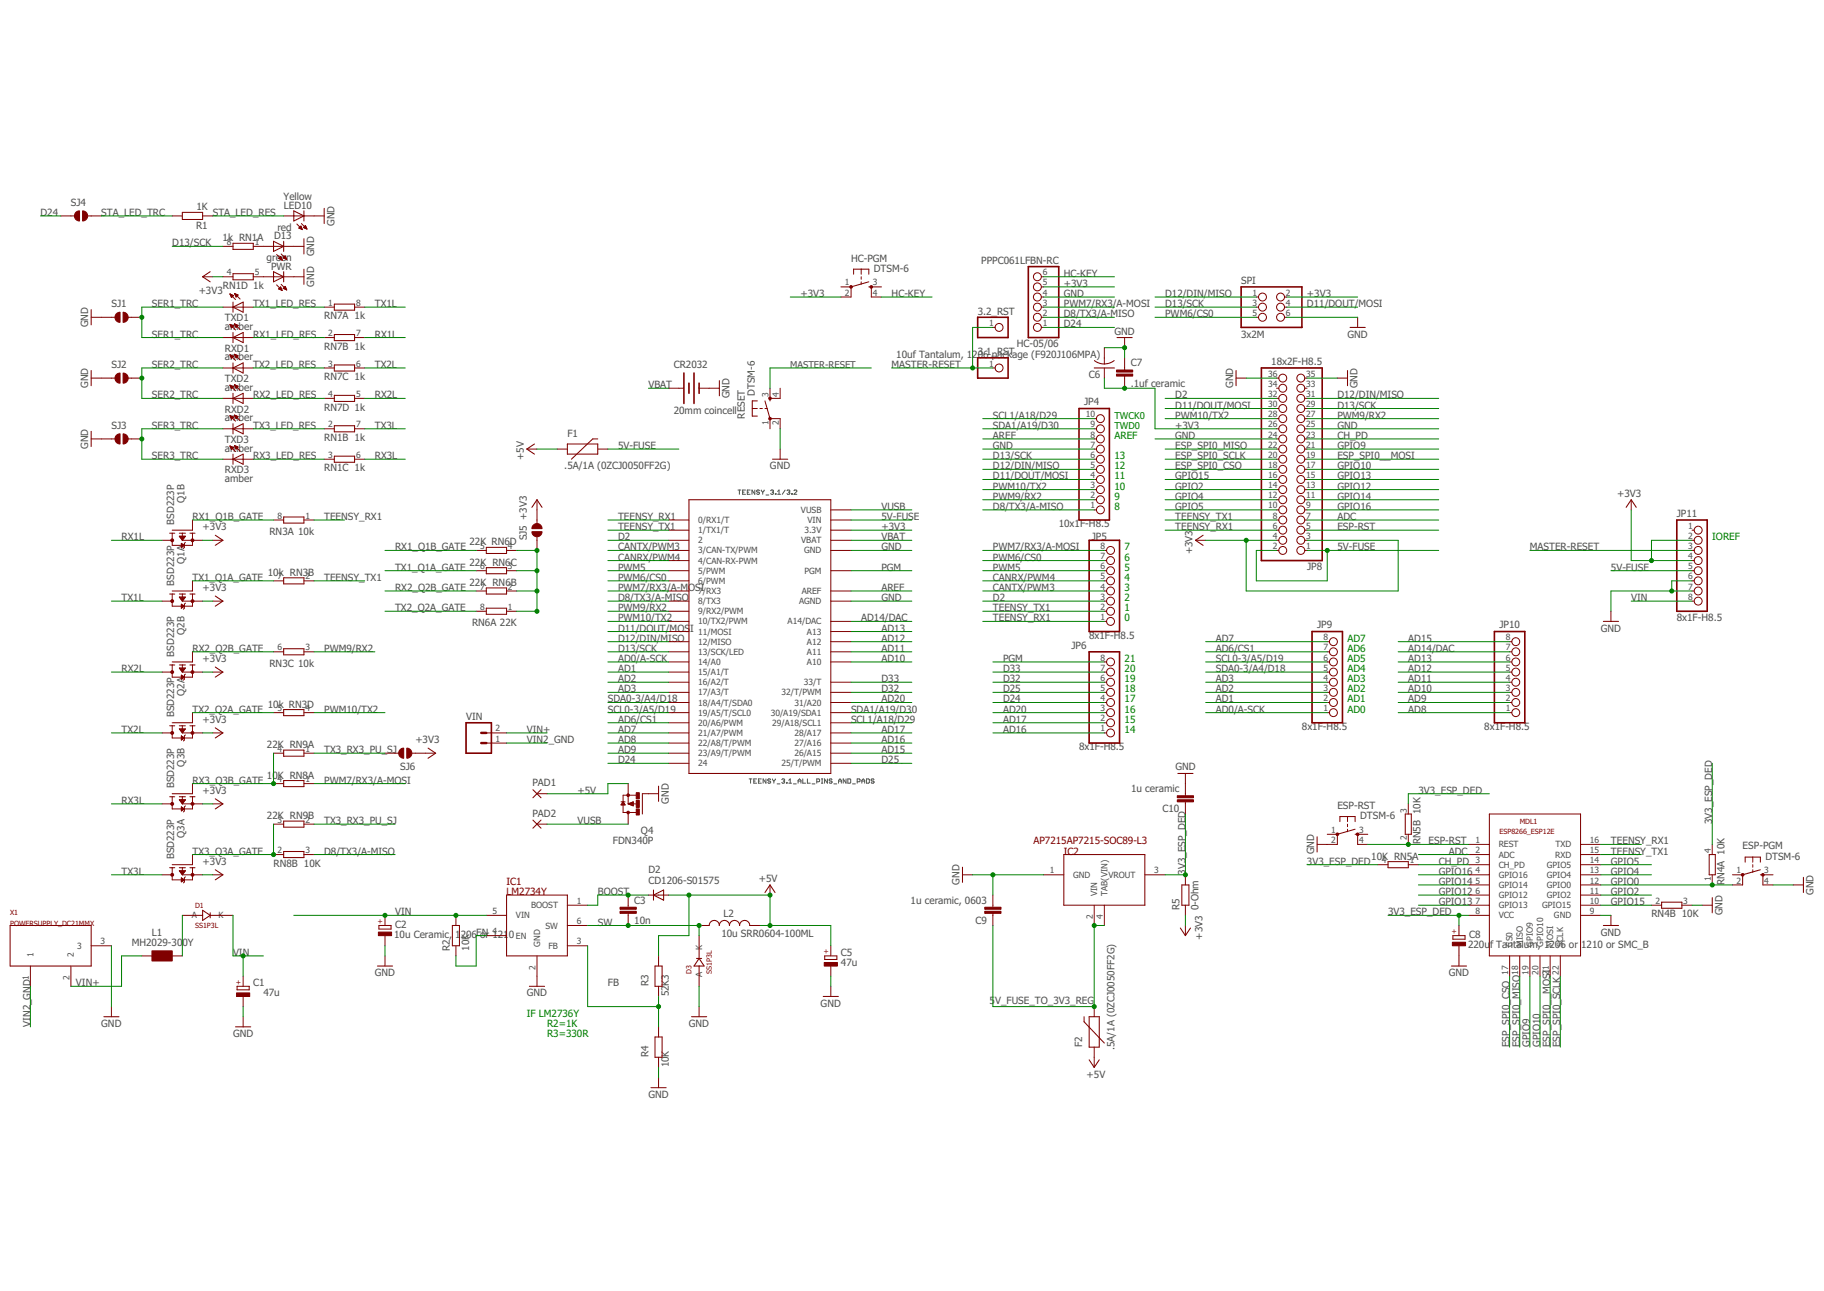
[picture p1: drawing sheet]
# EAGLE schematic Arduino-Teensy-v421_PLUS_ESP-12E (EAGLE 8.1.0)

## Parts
3.1_RST  PINHD-1X1CB  [1X01-CLEANBIG]
3.2_RST  PINHD-1X1CB  [1X01-CLEANBIG]
C1  47u  CPOL-EUD  [PANASONIC_D]
C2  10u Ceramic, 1206 or 1210  CPOL-EUSMCB  [SMC_B]
C3  10n  C-EUC0603  [C0603-ROUND]
C5  47u  CPOL-EUD  [PANASONIC_D]
C6  10uf Tantalum, 1206 package (F920J106MPA)  C-USC0805  [C0805]
C7  .1uf ceramic  C-EUC0603  [C0603-ROUND]
C8  220uf Tantalum, 1206 or 1210 or SMC_B  CPOL-EUSMCB  [SMC_B]
C9  1u ceramic, 0603  C-EUC0603  [C0603-ROUND]
C10  1u ceramic  C-EUC0603  [C0603-ROUND]
CR2032  20mm coincell  BATTERY20MM_4LEGS  [BATTCON_20MM_4LEGS]
D1  SS1P3L  [DO220AAL]
D2  CD1206-S01575  DIODE-MINIMELF  [MINIMELF]
D3  SS1P3L  [DO220AAL]
D13  red  LEDCHIPLED_0805  [CHIPLED_0805]
ESP-PGM  DTSM-6  [DTSM-6]
ESP-RST  DTSM-6  [DTSM-6]
F1  .5A/1A (0ZCJ0050FF2G)  PTCSMD  [PTC-1206]
F2  .5A/1A (0ZCJ0050FF2G)  PTCSMD  [PTC-1206]
HC-05/06  PPPC061LFBN-RC  PINHD-1X6  [1X06]
HC-PGM  DTSM-6  [DTSM-6]
IC1  LM2734Y  LM2736Y  [SOT23-6]
IC2  AP7215AP7215-SOC89-L3  [SOC89-L3]
JP4  10x1F-H8.5  PINHD-1X10  [1X10]
JP5  8x1F-H8.5  PINHD-1X8  [1X08]
JP6  8x1F-H8.5  PINHD-1X8  [1X08]
JP8  18x2F-H8.5  PINHD-2X18  [2X18]
JP9  8x1F-H8.5  PINHD-1X8  [1X08]
JP10  8x1F-H8.5  PINHD-1X8  [1X08]
JP11  8x1F-H8.5  PINHD-1X8  [1X08]
L1  MH2029-300Y  WE-CBF_0805  [0805]
L2  10u SRR0604-100ML  L-USSRR0604  [SRR0604]
LED10  Yellow  LEDCHIPLED_0805  [CHIPLED_0805]
MDL1  ESP8266-12E)  ESP8266-12EESP8266-ESP12E  [ESP8266-ESP12E]
PAD1  SMD2  [SMD1,27-2,54]
PAD2  SMD2  [SMD1,27-2,54]
PWR  green  LEDCHIPLED_0805  [CHIPLED_0805]
Q1  BSD223P  [SOT363_INFINEON]
Q2  BSD223P  [SOT363_INFINEON]
Q3  BSD223P  [SOT363_INFINEON]
Q4  FDN340P  FDN360P  [SUPER-SOT3]
R1  1K  R-EU_R0603  [R0603]
R2  10K  R-EU_R0603  [R0603]
R3  52K3  R-EU_0603-RND  [R0603-ROUND]
R4  10K  R-EU_0603-RND  [R0603-ROUND]
R5  0-Ohm  R-EU_R0603  [R0603]
RESET  DTSM-6  [DTSM-6]
RN1  1k  4R-NCAT16  [CAT16]
RN3  10k  4R-NCAT16  [CAT16]
RN4  10K  2R-NEXB34V  [EXB34V]
RN5  10K  2R-NEXB34V  [EXB34V]
RN6  22K  4R-NCAT16  [CAT16]
RN7  1k  4R-NCAT16  [CAT16]
RN8  10K  2R-NEXB34V  [EXB34V]
RN9  22K  2R-NEXB34V  [EXB34V]
RXD1  amber  LEDCHIPLED_0805  [CHIPLED_0805]
RXD2  amber  LEDCHIPLED_0805  [CHIPLED_0805]
RXD3  amber  LEDCHIPLED_0805  [CHIPLED_0805]
SJ1  SOLDERJUMPERTRACE  [SJ_2S-TRACE]
SJ2  SOLDERJUMPERTRACE  [SJ_2S-TRACE]
SJ3  SOLDERJUMPERTRACE  [SJ_2S-TRACE]
SJ4  SOLDERJUMPERTRACE  [SJ_2S-TRACE]
SJ5  SOLDERJUMPERTRACE  [SJ_2S-TRACE]
SJ6  SOLDERJUMPERTRACE  [SJ_2S-TRACE]
SPI  3x2M  PINHD-2X3  [2X03]
TEENSY_3.1/3.2  TEENSY_3.1_ALL_PINS_AND_PADS  [TEENSY3_ALL_PINS_&_PADS]
TXD1  amber  LEDCHIPLED_0805  [CHIPLED_0805]
TXD2  amber  LEDCHIPLED_0805  [CHIPLED_0805]
TXD3  amber  LEDCHIPLED_0805  [CHIPLED_0805]
VIN  M02LOCK_LONGPADS  [1X02_LOCK_LONGPADS]
X1  POWERSUPPLY_DC21MMX  [POWERSUPPLY_DC-21MM]

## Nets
3V3_ESP_DED: C8.+ C10.1 IC2.3(VROUT) MDL1.8(VCC) R5.2 RN4.4 RN5.3 RN5.4
5V-FUSE [POWER]: F1.2 JP8.1 JP8.2 JP11.5 TEENSY_3.1/3.2.VIN
5V_FUSE_TO_3V3_REG [POWER]: C9.1 F2.2 IC2.2(VIN) IC2.4(TAB(VIN))
+3V3 [POWER]: C6.1 C7.2 HC-05/06.5 HC-PGM.2 JP8.3 JP8.4 JP8.26 JP11.2 JP11.4 Q1.1(A:S) Q1.4(B:S) Q2.1(A:S) Q2.4(B:S) Q3.1(A:S) Q3.4(B:S) R5.1 RN1.4 SJ5.2 SJ6.1 SPI.2 TEENSY_3.1/3.2.3.3V TEENSY_3.1/3.2.3.3V1(3.3V) TEENSY_3.1/3.2.3.3V2(3.3V)
+5V [POWER]: C5.+ D2.A F1.1 F2.1 L2.P$2 PAD1.1(P) Q4.2(S) R3.1
AD0/A-SCK: JP9.1 TEENSY_3.1/3.2.14/A0
AD1: JP9.2 TEENSY_3.1/3.2.15/A1(15/A1/T)
AD2: JP9.3 TEENSY_3.1/3.2.16/A2(16/A2/T)
AD3: JP9.4 TEENSY_3.1/3.2.17/A3(17/A3/T)
AD6/CS1: JP9.7 TEENSY_3.1/3.2.20/A6(20/A6/PWM)
AD7: JP9.8 TEENSY_3.1/3.2.21/A7(21/A7/PWM)
AD8: JP10.1 TEENSY_3.1/3.2.22/A8(22/A8/T/PWM)
AD9: JP10.2 TEENSY_3.1/3.2.23/A9(23/A9/T/PWM)
AD10: JP10.3 TEENSY_3.1/3.2.A10
AD11: JP10.4 TEENSY_3.1/3.2.A11
AD12: JP10.5 TEENSY_3.1/3.2.A12
AD13: JP10.6 TEENSY_3.1/3.2.A13
AD14/DAC: JP10.7 TEENSY_3.1/3.2.RESET/DAC(A14/DAC)
AD15: JP10.8 TEENSY_3.1/3.2.26(26/A15)
AD16: JP6.1 TEENSY_3.1/3.2.27(27/A16)
AD17: JP6.2 TEENSY_3.1/3.2.28(28/A17)
AD20: JP6.3 TEENSY_3.1/3.2.31(31/A20)
ADC: JP8.7 MDL1.2(ADC)
AREF: JP4.8 TEENSY_3.1/3.2.AREF
BOOST: C3.1 D2.C IC1.1(BOOST)
CANRX/PWM4: JP5.5 TEENSY_3.1/3.2.4(4/CAN-RX-PWM)
CANTX/PWM3: JP5.4 TEENSY_3.1/3.2.3(3/CAN-TX/PWM)
CH_PD: JP8.23 MDL1.3(CH_PD) RN5.1
D2: JP5.3 JP8.32 TEENSY_3.1/3.2.2
D8/TX3/A-MISO: HC-05/06.2 JP4.1 RN8.3 TEENSY_3.1/3.2.8(8/TX3)
D11/DOUT/MOSI: JP4.4 JP8.30 SPI.4 TEENSY_3.1/3.2.11(11/MOSI)
D12/DIN/MISO: JP4.5 JP8.31 SPI.1 TEENSY_3.1/3.2.12(12/MISO)
D13/SCK: JP4.6 JP8.29 RN1.8 SPI.3 TEENSY_3.1/3.2.13(13/SCK/LED)
D24: HC-05/06.1 JP6.4 SJ4.1 TEENSY_3.1/3.2.24
D25: JP6.5 TEENSY_3.1/3.2.25(25/T/PWM)
D32: JP6.6 TEENSY_3.1/3.2.32(32/T/PWM)
D33: JP6.7 TEENSY_3.1/3.2.33(33/T)
EN: IC1.4(EN) R2.1
ESP-RST: ESP-RST.4 JP8.5 MDL1.1(REST) RN5.2
ESP_SPI0__MOSI: JP8.19 MDL1.21(MOSI)
ESP_SPI0_CSO: JP8.18 MDL1.17(CS0)
ESP_SPI0_MISO: JP8.22 MDL1.18(MISO)
ESP_SPI0_SCLK: JP8.20 MDL1.22(SCLK)
FB: IC1.3(FB) R3.2 R4.1
GND: C1.- C2.- C5.- C6.2 C7.1 C8.- C9.2 C10.2 CR2032.NEGATIVE(-) D3.P$2(A) D13.C ESP-PGM.4 ESP-RST.2 HC-05/06.4 IC1.2(GND) IC2.1(GND) JP4.7 JP8.24 JP8.25 JP8.35 JP8.36 JP11.6 JP11.7 LED10.C MDL1.9(GND) PWR.C Q4.1(G) R4.2 RESET.2 RN4.3 SJ1.1 SJ2.1 SJ3.1 SPI.6 TEENSY_3.1/3.2.AGND TEENSY_3.1/3.2.GND TEENSY_3.1/3.2.GND1(GND) TEENSY_3.1/3.2.GND2(GND) X1.3
GPIO0: ESP-PGM.2 MDL1.12(GPIO0) RN4.1
GPIO2: JP8.14 MDL1.11(GPIO2)
GPIO4: JP8.12 MDL1.13(GPIO4)
GPIO5: JP8.10 MDL1.14(GPIO5)
GPIO9: JP8.21 MDL1.19(GPIO9)
GPIO10: JP8.17 MDL1.20(GPIO10)
GPIO12: JP8.13 MDL1.6(GPIO12)
GPIO13: JP8.15 MDL1.7(GPIO13)
GPIO14: JP8.11 MDL1.5(GPIO14)
GPIO15: JP8.16 MDL1.10(GPIO15) RN4.2
GPIO16: JP8.9 MDL1.4(GPIO16)
HC-KEY: HC-05/06.6 HC-PGM.4
MASTER-RESET: 3.1_RST.1 3.2_RST.1 JP11.3 RESET.3
N$2: PWR.A RN1.5
N$3: D13.A RN1.1
N$10 [POWER]: D1.P$2(A) L1.1
PGM: JP6.8 TEENSY_3.1/3.2.PGM
PWM5: JP5.6 TEENSY_3.1/3.2.5(5/PWM)
PWM6/CS0: JP5.7 SPI.5 TEENSY_3.1/3.2.6(6/PWM)
PWM7/RX3/A-MOSI: HC-05/06.3 JP5.8 RN8.1 TEENSY_3.1/3.2.7(7/RX3)
PWM9/RX2: JP4.2 JP8.27 RN3.3 TEENSY_3.1/3.2.9(9/RX2/PWM)
PWM10/TX2: JP4.3 JP8.28 RN3.4 TEENSY_3.1/3.2.10(10/TX2/PWM)
RX1_LED_RES: RN7.2 RXD1.A
RX1_Q1B_GATE: Q1.5(B:G) RN3.8 RN6.5
RX1_TX1_RX2_TX2_PU_SJ: RN6.1 RN6.2 RN6.3 RN6.4 SJ5.1
RX1L: Q1.3(B:D) RN7.7
RX2_LED_RES: RN7.4 RXD2.A
RX2_Q2B_GATE: Q2.5(B:G) RN3.6 RN6.7
RX2L: Q2.3(B:D) RN7.5
RX3_LED_RES: RN1.3 RXD3.A
RX3_Q3B_GATE: Q3.5(B:G) RN8.4 RN9.4
RX3L: Q3.3(B:D) RN1.6
SCL0-3/A5/D19: JP9.6 TEENSY_3.1/3.2.19/A5(19/A5/T/SCL0)
SCL1/A18/D29: JP4.10 TEENSY_3.1/3.2.29(29/A18/SCL1)
SDA0-3/A4/D18: JP9.5 TEENSY_3.1/3.2.18/A4(18/A4/T/SDA0)
SDA1/A19/D30: JP4.9 TEENSY_3.1/3.2.30(30/A19/SDA1)
SER1_TRC: RXD1.C SJ1.2 TXD1.C
SER2_TRC: RXD2.C SJ2.2 TXD2.C
SER3_TRC: RXD3.C SJ3.2 TXD3.C
STA_LED_RES: LED10.A R1.1
STA_LED_TRC: R1.2 SJ4.2
SW: C3.2 D3.P$1(K) IC1.6(SW) L2.P$1
TEENSY_RX1: JP5.1 JP8.6 MDL1.16(TXD) RN3.1 TEENSY_3.1/3.2.0(0/RX1/T)
TEENSY_TX1: JP5.2 JP8.8 MDL1.15(RXD) RN3.2 TEENSY_3.1/3.2.1(1/TX1/T)
TX1_LED_RES: RN7.1 TXD1.A
TX1_Q1A_GATE: Q1.2(A:G) RN3.7 RN6.6
TX1L: Q1.6(A:D) RN7.8
TX2_LED_RES: RN7.3 TXD2.A
TX2_Q2A_GATE: Q2.2(A:G) RN3.5 RN6.8
TX2L: Q2.6(A:D) RN7.6
TX3_LED_RES: RN1.2 TXD3.A
TX3_Q3A_GATE: Q3.2(A:G) RN8.2 RN9.3
TX3_RX3_PU_SJ: RN9.1 RN9.2 SJ6.2
TX3L: Q3.6(A:D) RN1.7
VBAT: CR2032.POSITIVE@1(+) CR2032.POSITIVE@2(+) CR2032.POSITIVE@3(+) CR2032.POSITIVE@4(+) TEENSY_3.1/3.2.VBAT
VIN [POWER]: C1.+ C2.+ D1.P$1(K) IC1.5(VIN) JP11.8 R2.2
VIN2_GND: VIN.1 X1.1
VIN+ [POWER]: L1.2 VIN.2 X1.2
VUSB [POWER]: PAD2.1(P) Q4.3(D) TEENSY_3.1/3.2.VUSB
Unconnected: ESP-PGM.1 ESP-PGM.3 ESP-RST.1 ESP-RST.3 HC-PGM.1 HC-PGM.3 JP8.33 JP8.34 JP11.1 RESET.1 RESET.4

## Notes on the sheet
- TWCK0
- TWD0
- AREF
- 13
- 12
- 11
- 10
- 9
- 8
- IOREF
- 7
- 6
- 5
- 4
- 3
- 2
- 1
- 0
- AD7
- AD6
- 21 | AD5
- 20 | AD4
- 19 | AD3
- 18 | AD2
- 17 | AD1
- 16 | AD0
- 15
- 14
- IF LM2736Y
- R2=1K
- R3=330R
- Reference Designs ARE PROVIDED "AS IS" AND "WITH ALL FAULTS". Arduino DISCLAIMS ALL OTHER WARRANTIES, EXPRESS OR IMPLIED,
  REGARDING PRODUCTS, INCLUDINF BUT NOT LIMITED TO, ANY IMPLIED WARRIENTIS OR MERCHANTABILITY OR FITNESS FOR A PARTICULAR PURPOSE
  Arduino may make changes to specifications and product descriptions at any tie, without notice. The customer must not
   rely on the absence of characteristics of any features or instructions marked "reserved" or "undefined". Arduino reserves
  these for future definition and shall have no responsibility whatsover for conflicts or incompatibilities arising from future changes to them.
  The product information on the Web Site or Materials is subject to change without notice. Do nor finalize a design with this information.
  The ARDUINO logo is a trademark of Arduino LLC registered in the US and in the rest of the world.
  Use of the Arduino name must be compliant with http://www.arduino.cc/en/Main/Policy

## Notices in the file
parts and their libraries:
SparkFun-Electromechanical: Licensing: Creative Commons ShareAlike 4.0 International - https://creativecommons.org/licenses/by-sa/4.0
